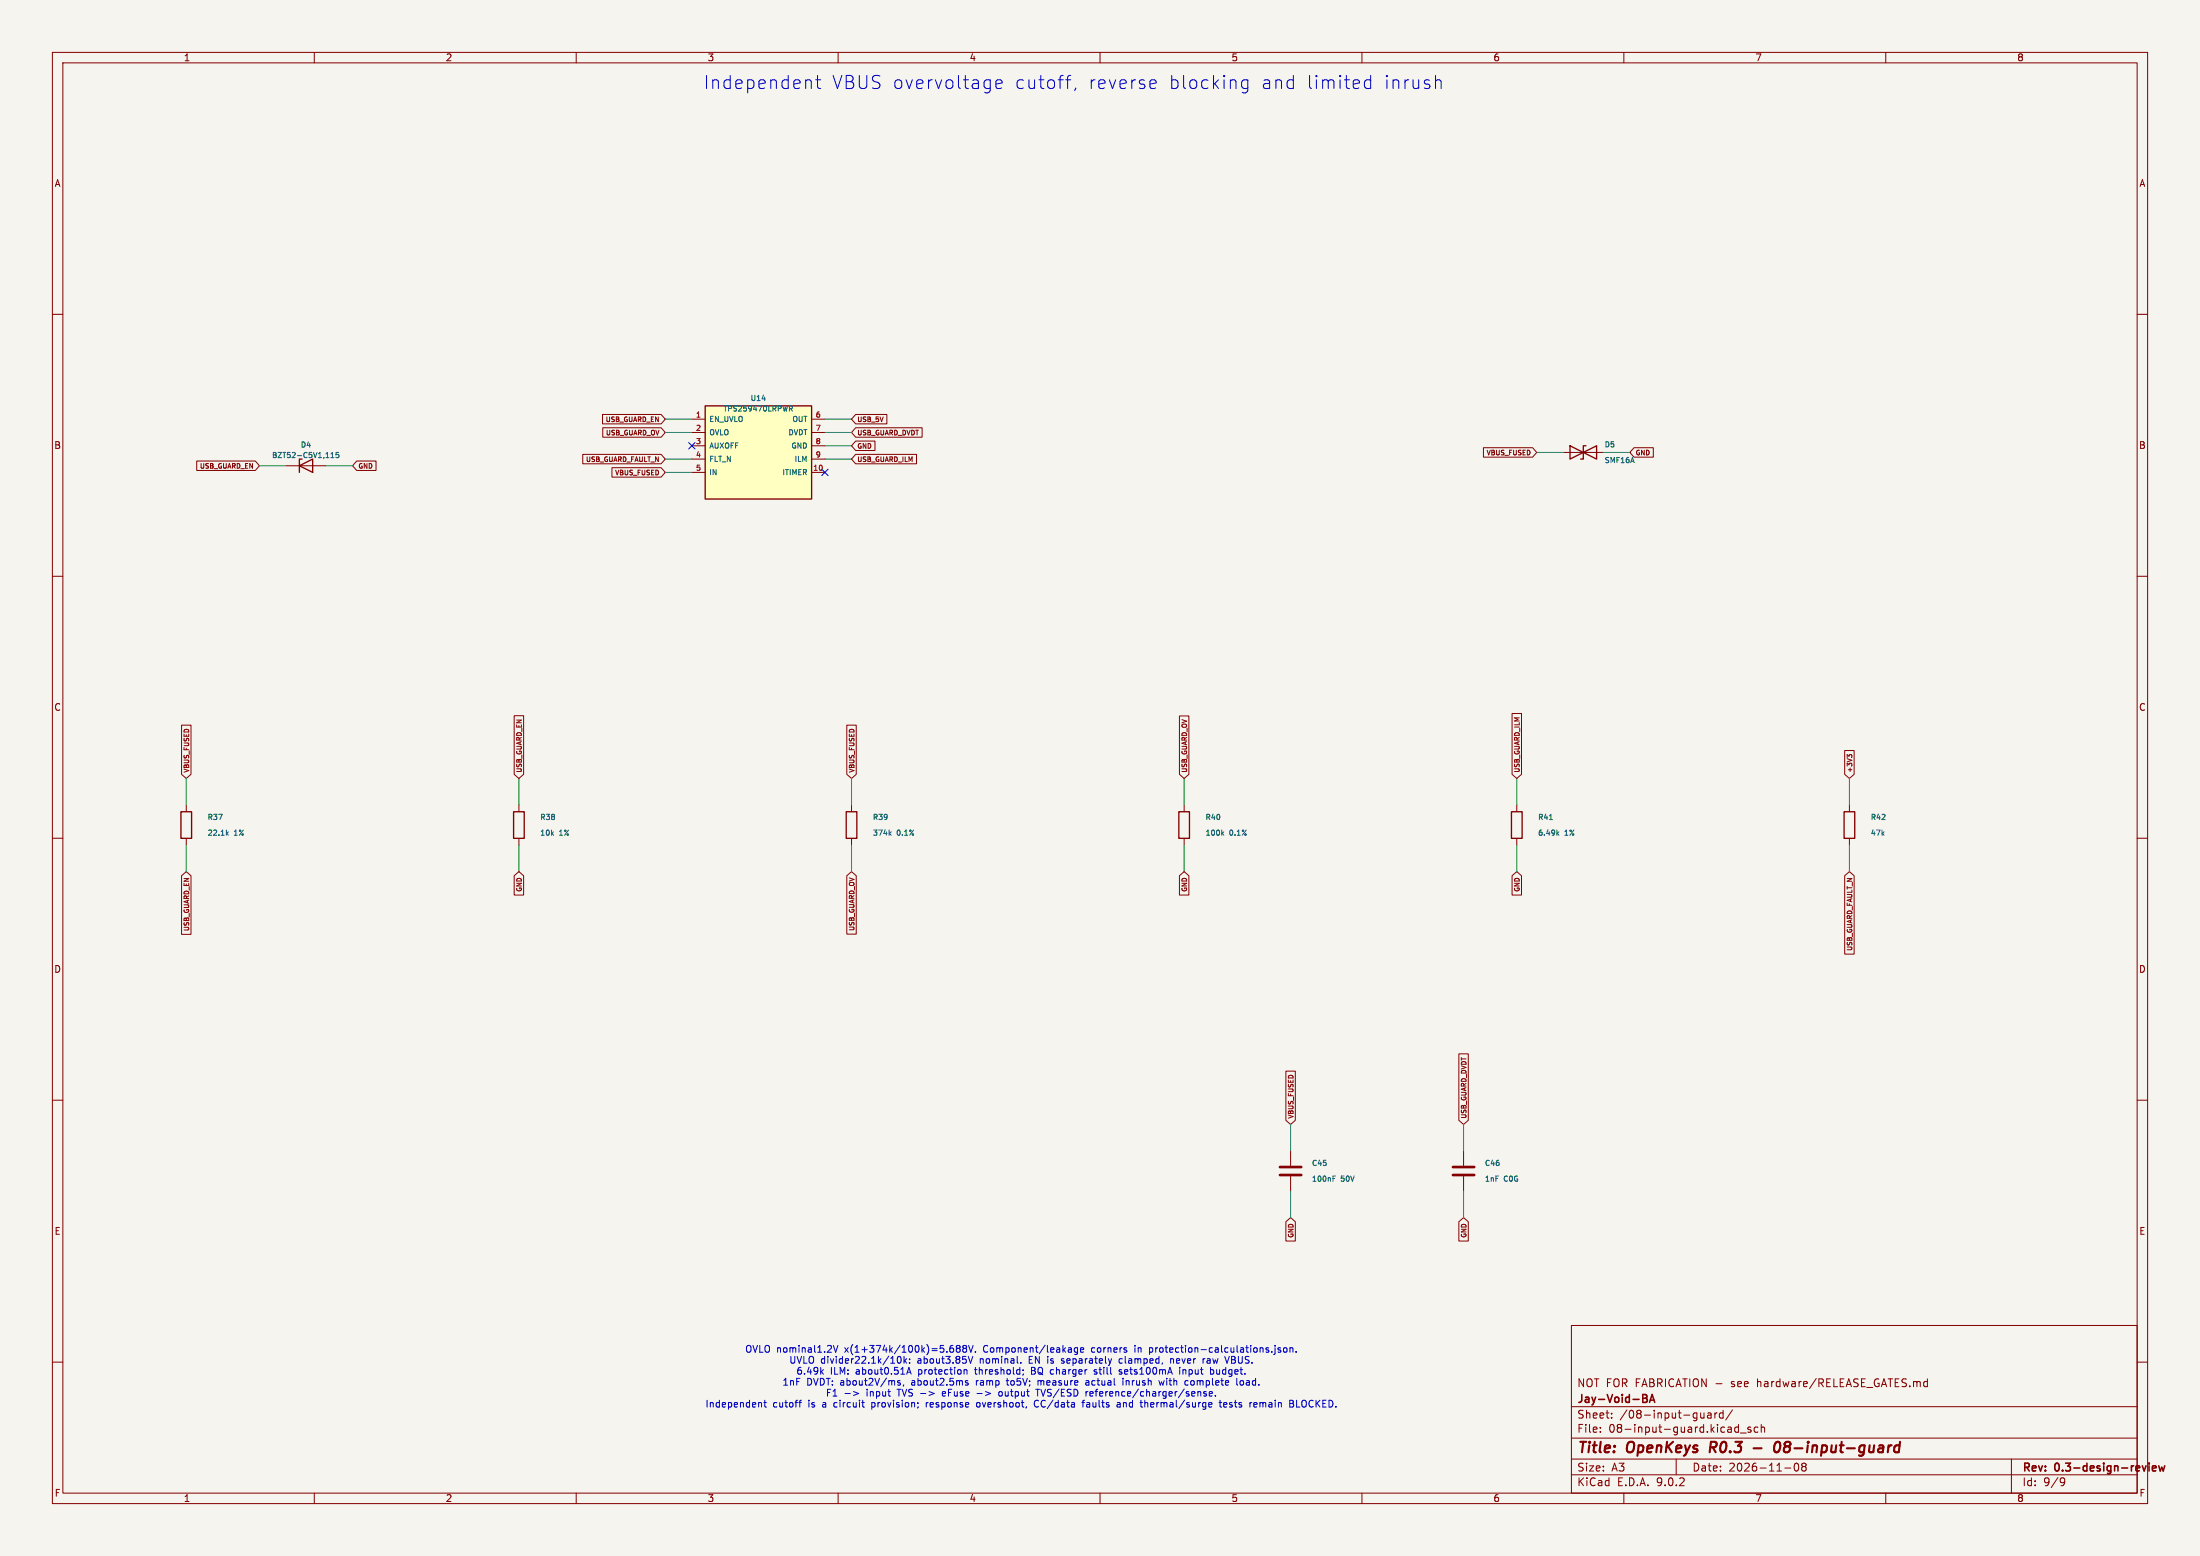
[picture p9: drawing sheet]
(kicad_sch
 (version 20250114)
 (generator "eeschema")
 (paper "A3")
 (title_block
  (title "OpenKeys R0.3 - 08-input-guard")
  (date "2026-11-08")
  (rev "0.3-design-review")
  (company "Jay-Void-BA")
  (comment 1 "NOT FOR FABRICATION - see hardware/RELEASE_GATES.md"))
 (lib_symbols
  (symbol "OpenKeys:TPS259470L"
   (pin_names
    (offset 0.7)) (in_bom yes) (on_board yes)
   (property "Reference" "U" (at 0 11.89 0) (effects (font (size 1.0 1.0))))
   (property "Value" "TPS259470L" (at 0 9.89 0) (effects (font (size 1.0 1.0))))
   (symbol "TPS259470L_0_1"
    (rectangle (start -10.16 8.89) (end 10.16 -8.89) (stroke (width 0.254) (type default)) (fill (type background))))
   (symbol "TPS259470L_1_1"
    (pin input line (at -12.7 6.35 0) (length 2.54) (name "EN_UVLO" (effects (font (size 1.0 1.0)))) (number "1" (effects (font (size 1.0 1.0)))))
    (pin input line (at -12.7 3.81 0) (length 2.54) (name "OVLO" (effects (font (size 1.0 1.0)))) (number "2" (effects (font (size 1.0 1.0)))))
    (pin open_collector line (at -12.7 1.27 0) (length 2.54) (name "AUXOFF" (effects (font (size 1.0 1.0)))) (number "3" (effects (font (size 1.0 1.0)))))
    (pin open_collector line (at -12.7 -1.27 0) (length 2.54) (name "FLT_N" (effects (font (size 1.0 1.0)))) (number "4" (effects (font (size 1.0 1.0)))))
    (pin power_in line (at -12.7 -3.81 0) (length 2.54) (name "IN" (effects (font (size 1.0 1.0)))) (number "5" (effects (font (size 1.0 1.0)))))
    (pin power_out line (at 12.7 6.35 180) (length 2.54) (name "OUT" (effects (font (size 1.0 1.0)))) (number "6" (effects (font (size 1.0 1.0)))))
    (pin passive line (at 12.7 3.81 180) (length 2.54) (name "DVDT" (effects (font (size 1.0 1.0)))) (number "7" (effects (font (size 1.0 1.0)))))
    (pin power_in line (at 12.7 1.27 180) (length 2.54) (name "GND" (effects (font (size 1.0 1.0)))) (number "8" (effects (font (size 1.0 1.0)))))
    (pin passive line (at 12.7 -1.27 180) (length 2.54) (name "ILM" (effects (font (size 1.0 1.0)))) (number "9" (effects (font (size 1.0 1.0)))))
    (pin passive line (at 12.7 -3.81 180) (length 2.54) (name "ITIMER" (effects (font (size 1.0 1.0)))) (number "10" (effects (font (size 1.0 1.0)))))))
  (symbol "OpenKeys:R"
   (pin_numbers (hide yes))
   (pin_names
    (offset 0)) (exclude_from_sim no) (in_bom yes) (on_board yes)
   (property "Reference" "R" (at 2.032 0 90) (effects (font (size 1.27 1.27))))
   (property "Value" "R" (at 0 0 90) (effects (font (size 1.27 1.27))))
   (property "Footprint" "" (at -1.778 0 90) (effects (font (size 1.27 1.27)) (hide yes)))
   (property "Datasheet" "~" (at 0 0 0) (effects (font (size 1.27 1.27)) (hide yes)))
   (property "Description" "Resistor" (at 0 0 0) (effects (font (size 1.27 1.27)) (hide yes)))
   (symbol "R_0_1"
    (rectangle (start -1.016 -2.54) (end 1.016 2.54) (stroke (width 0.254) (type default)) (fill (type none))))
   (symbol "R_1_1"
    (pin passive line (at 0 3.81 270) (length 1.27) (name "~" (effects (font (size 1.27 1.27)))) (number "1" (effects (font (size 1.27 1.27)))))
    (pin passive line (at 0 -3.81 90) (length 1.27) (name "~" (effects (font (size 1.27 1.27)))) (number "2" (effects (font (size 1.27 1.27))))))
   (embedded_fonts no))
  (symbol "OpenKeys:D_Zener"
   (pin_numbers (hide yes))
   (pin_names
    (offset 1.016) (hide yes)) (exclude_from_sim no) (in_bom yes) (on_board yes)
   (property "Reference" "D" (at 0 2.54 0) (effects (font (size 1.27 1.27))))
   (property "Value" "D_Zener" (at 0 -2.54 0) (effects (font (size 1.27 1.27))))
   (property "Footprint" "" (at 0 0 0) (effects (font (size 1.27 1.27)) (hide yes)))
   (property "Datasheet" "~" (at 0 0 0) (effects (font (size 1.27 1.27)) (hide yes)))
   (property "Description" "Zener diode" (at 0 0 0) (effects (font (size 1.27 1.27)) (hide yes)))
   (symbol "D_Zener_0_1"
    (polyline (pts (xy -1.27 -1.27) (xy -1.27 1.27) (xy -0.762 1.27)) (stroke (width 0.254) (type default)) (fill (type none)))
    (polyline (pts (xy 1.27 0) (xy -1.27 0)) (stroke (width 0) (type default)) (fill (type none)))
    (polyline (pts (xy 1.27 -1.27) (xy 1.27 1.27) (xy -1.27 0) (xy 1.27 -1.27)) (stroke (width 0.254) (type default)) (fill (type none))))
   (symbol "D_Zener_1_1"
    (pin passive line (at -3.81 0 0) (length 2.54) (name "K" (effects (font (size 1.27 1.27)))) (number "1" (effects (font (size 1.27 1.27)))))
    (pin passive line (at 3.81 0 180) (length 2.54) (name "A" (effects (font (size 1.27 1.27)))) (number "2" (effects (font (size 1.27 1.27))))))
   (embedded_fonts no))
  (symbol "OpenKeys:D_TVS"
   (pin_numbers (hide yes))
   (pin_names
    (offset 1.016) (hide yes)) (exclude_from_sim no) (in_bom yes) (on_board yes)
   (property "Reference" "D" (at 0 2.54 0) (effects (font (size 1.27 1.27))))
   (property "Value" "D_TVS" (at 0 -2.54 0) (effects (font (size 1.27 1.27))))
   (property "Footprint" "" (at 0 0 0) (effects (font (size 1.27 1.27)) (hide yes)))
   (property "Datasheet" "~" (at 0 0 0) (effects (font (size 1.27 1.27)) (hide yes)))
   (property "Description" "Bidirectional transient-voltage-suppression diode" (at 0 0 0) (effects (font (size 1.27 1.27)) (hide yes)))
   (symbol "D_TVS_0_1"
    (polyline (pts (xy -2.54 1.27) (xy -2.54 -1.27) (xy 2.54 1.27) (xy 2.54 -1.27) (xy -2.54 1.27)) (stroke (width 0.254) (type default)) (fill (type none)))
    (polyline (pts (xy 0.508 1.27) (xy 0 1.27) (xy 0 -1.27) (xy -0.508 -1.27)) (stroke (width 0.254) (type default)) (fill (type none)))
    (polyline (pts (xy 1.27 0) (xy -1.27 0)) (stroke (width 0) (type default)) (fill (type none))))
   (symbol "D_TVS_1_1"
    (pin passive line (at -3.81 0 0) (length 2.54) (name "A1" (effects (font (size 1.27 1.27)))) (number "1" (effects (font (size 1.27 1.27)))))
    (pin passive line (at 3.81 0 180) (length 2.54) (name "A2" (effects (font (size 1.27 1.27)))) (number "2" (effects (font (size 1.27 1.27))))))
   (embedded_fonts no))
  (symbol "OpenKeys:C"
   (pin_numbers (hide yes))
   (pin_names
    (offset 0.254)) (exclude_from_sim no) (in_bom yes) (on_board yes)
   (property "Reference" "C" (at 0.635 2.54 0) (effects (font (size 1.27 1.27)) (justify left)))
   (property "Value" "C" (at 0.635 -2.54 0) (effects (font (size 1.27 1.27)) (justify left)))
   (property "Footprint" "" (at 0.9652 -3.81 0) (effects (font (size 1.27 1.27)) (hide yes)))
   (property "Datasheet" "~" (at 0 0 0) (effects (font (size 1.27 1.27)) (hide yes)))
   (property "Description" "Unpolarized capacitor" (at 0 0 0) (effects (font (size 1.27 1.27)) (hide yes)))
   (symbol "C_0_1"
    (polyline (pts (xy -2.032 0.762) (xy 2.032 0.762)) (stroke (width 0.508) (type default)) (fill (type none)))
    (polyline (pts (xy -2.032 -0.762) (xy 2.032 -0.762)) (stroke (width 0.508) (type default)) (fill (type none))))
   (symbol "C_1_1"
    (pin passive line (at 0 3.81 270) (length 2.794) (name "~" (effects (font (size 1.27 1.27)))) (number "1" (effects (font (size 1.27 1.27)))))
    (pin passive line (at 0 -3.81 90) (length 2.794) (name "~" (effects (font (size 1.27 1.27)))) (number "2" (effects (font (size 1.27 1.27))))))
   (embedded_fonts no)))
 (text "Independent VBUS overvoltage cutoff, reverse blocking and limited inrush" (at 205 16 0) (effects (font (size 2.5 2.5))))
 (wire (pts (xy 132.08 80.01) (xy 127.0 80.01)) (stroke (width 0) (type default)))
 (global_label "USB_GUARD_EN"
  (shape input) (at 127.0 80.01 180) (effects (font (size 0.9 0.9)) (justify right))
  (property "Intersheetrefs" "${INTERSHEET_REFS}" (at 127.0 80.01 180) (effects (font (size 0.8 0.8)) (hide yes))))
 (wire (pts (xy 132.08 82.55) (xy 127.0 82.55)) (stroke (width 0) (type default)))
 (global_label "USB_GUARD_OV"
  (shape input) (at 127.0 82.55 180) (effects (font (size 0.9 0.9)) (justify right))
  (property "Intersheetrefs" "${INTERSHEET_REFS}" (at 127.0 82.55 180) (effects (font (size 0.8 0.8)) (hide yes))))
 (no_connect (at 132.08 85.09))
 (wire (pts (xy 132.08 87.63) (xy 127.0 87.63)) (stroke (width 0) (type default)))
 (global_label "USB_GUARD_FAULT_N"
  (shape input) (at 127.0 87.63 180) (effects (font (size 0.9 0.9)) (justify right))
  (property "Intersheetrefs" "${INTERSHEET_REFS}" (at 127.0 87.63 180) (effects (font (size 0.8 0.8)) (hide yes))))
 (wire (pts (xy 132.08 90.17) (xy 127.0 90.17)) (stroke (width 0) (type default)))
 (global_label "VBUS_FUSED"
  (shape input) (at 127.0 90.17 180) (effects (font (size 0.9 0.9)) (justify right))
  (property "Intersheetrefs" "${INTERSHEET_REFS}" (at 127.0 90.17 180) (effects (font (size 0.8 0.8)) (hide yes))))
 (wire (pts (xy 157.48 80.01) (xy 162.56 80.01)) (stroke (width 0) (type default)))
 (global_label "USB_5V"
  (shape input) (at 162.56 80.01 0) (effects (font (size 0.9 0.9)) (justify left))
  (property "Intersheetrefs" "${INTERSHEET_REFS}" (at 162.56 80.01 0) (effects (font (size 0.8 0.8)) (hide yes))))
 (wire (pts (xy 157.48 82.55) (xy 162.56 82.55)) (stroke (width 0) (type default)))
 (global_label "USB_GUARD_DVDT"
  (shape input) (at 162.56 82.55 0) (effects (font (size 0.9 0.9)) (justify left))
  (property "Intersheetrefs" "${INTERSHEET_REFS}" (at 162.56 82.55 0) (effects (font (size 0.8 0.8)) (hide yes))))
 (wire (pts (xy 157.48 85.09) (xy 162.56 85.09)) (stroke (width 0) (type default)))
 (global_label "GND"
  (shape input) (at 162.56 85.09 0) (effects (font (size 0.9 0.9)) (justify left))
  (property "Intersheetrefs" "${INTERSHEET_REFS}" (at 162.56 85.09 0) (effects (font (size 0.8 0.8)) (hide yes))))
 (wire (pts (xy 157.48 87.63) (xy 162.56 87.63)) (stroke (width 0) (type default)))
 (global_label "USB_GUARD_ILM"
  (shape input) (at 162.56 87.63 0) (effects (font (size 0.9 0.9)) (justify left))
  (property "Intersheetrefs" "${INTERSHEET_REFS}" (at 162.56 87.63 0) (effects (font (size 0.8 0.8)) (hide yes))))
 (no_connect (at 157.48 90.17))
 (symbol
  (lib_id "OpenKeys:TPS259470L") (at 144.78 86.36 0) (unit 1) (in_bom yes) (on_board yes) (dnp no)
  (property "Reference" "U14" (at 144.78 76.01 0) (effects (font (size 1 1))))
  (property "Value" "TPS259470LRPWR" (at 144.78 78.01 0) (effects (font (size 1 1))))
  (property "Footprint" "OpenKeys:TPS25947_RPW0010A" (at 144.78 86.36 0) (effects (font (size 1 1)) (hide yes)))
  (property "Datasheet" "" (at 144.78 86.36 0) (effects (font (size 1 1)) (hide yes))) (pin "1") (pin "2") (pin "3") (pin "4") (pin "5") (pin "6") (pin "7") (pin "8") (pin "9") (pin "10"))
 (wire (pts (xy 35.56 153.67) (xy 35.56 148.59)) (stroke (width 0) (type default)))
 (global_label "VBUS_FUSED"
  (shape input) (at 35.56 148.59 90) (effects (font (size 0.9 0.9)) (justify left))
  (property "Intersheetrefs" "${INTERSHEET_REFS}" (at 35.56 148.59 90) (effects (font (size 0.8 0.8)) (hide yes))))
 (wire (pts (xy 35.56 161.29) (xy 35.56 166.37)) (stroke (width 0) (type default)))
 (global_label "USB_GUARD_EN"
  (shape input) (at 35.56 166.37 270) (effects (font (size 0.9 0.9)) (justify right))
  (property "Intersheetrefs" "${INTERSHEET_REFS}" (at 35.56 166.37 270) (effects (font (size 0.8 0.8)) (hide yes))))
 (symbol
  (lib_id "OpenKeys:R") (at 35.56 157.48 0) (unit 1) (in_bom yes) (on_board yes) (dnp no)
  (property "Reference" "R37" (at 39.56 155.98 0) (effects (font (size 1 1)) (justify left)))
  (property "Value" "22.1k 1%" (at 39.56 158.98 0) (effects (font (size 1 1)) (justify left)))
  (property "Footprint" "Resistor_SMD:R_0603_1608Metric" (at 39.56 157.48 0) (effects (font (size 1 1)) (hide yes)))
  (property "Datasheet" "~" (at 39.56 157.48 0) (effects (font (size 1 1)) (hide yes))) (pin "1") (pin "2"))
 (wire (pts (xy 99.06 153.67) (xy 99.06 148.59)) (stroke (width 0) (type default)))
 (global_label "USB_GUARD_EN"
  (shape input) (at 99.06 148.59 90) (effects (font (size 0.9 0.9)) (justify left))
  (property "Intersheetrefs" "${INTERSHEET_REFS}" (at 99.06 148.59 90) (effects (font (size 0.8 0.8)) (hide yes))))
 (wire (pts (xy 99.06 161.29) (xy 99.06 166.37)) (stroke (width 0) (type default)))
 (global_label "GND"
  (shape input) (at 99.06 166.37 270) (effects (font (size 0.9 0.9)) (justify right))
  (property "Intersheetrefs" "${INTERSHEET_REFS}" (at 99.06 166.37 270) (effects (font (size 0.8 0.8)) (hide yes))))
 (symbol
  (lib_id "OpenKeys:R") (at 99.06 157.48 0) (unit 1) (in_bom yes) (on_board yes) (dnp no)
  (property "Reference" "R38" (at 103.06 155.98 0) (effects (font (size 1 1)) (justify left)))
  (property "Value" "10k 1%" (at 103.06 158.98 0) (effects (font (size 1 1)) (justify left)))
  (property "Footprint" "Resistor_SMD:R_0603_1608Metric" (at 103.06 157.48 0) (effects (font (size 1 1)) (hide yes)))
  (property "Datasheet" "~" (at 103.06 157.48 0) (effects (font (size 1 1)) (hide yes))) (pin "1") (pin "2"))
 (wire (pts (xy 162.56 153.67) (xy 162.56 148.59)) (stroke (width 0) (type default)))
 (global_label "VBUS_FUSED"
  (shape input) (at 162.56 148.59 90) (effects (font (size 0.9 0.9)) (justify left))
  (property "Intersheetrefs" "${INTERSHEET_REFS}" (at 162.56 148.59 90) (effects (font (size 0.8 0.8)) (hide yes))))
 (wire (pts (xy 162.56 161.29) (xy 162.56 166.37)) (stroke (width 0) (type default)))
 (global_label "USB_GUARD_OV"
  (shape input) (at 162.56 166.37 270) (effects (font (size 0.9 0.9)) (justify right))
  (property "Intersheetrefs" "${INTERSHEET_REFS}" (at 162.56 166.37 270) (effects (font (size 0.8 0.8)) (hide yes))))
 (symbol
  (lib_id "OpenKeys:R") (at 162.56 157.48 0) (unit 1) (in_bom yes) (on_board yes) (dnp no)
  (property "Reference" "R39" (at 166.56 155.98 0) (effects (font (size 1 1)) (justify left)))
  (property "Value" "374k 0.1%" (at 166.56 158.98 0) (effects (font (size 1 1)) (justify left)))
  (property "Footprint" "Resistor_SMD:R_0603_1608Metric" (at 166.56 157.48 0) (effects (font (size 1 1)) (hide yes)))
  (property "Datasheet" "~" (at 166.56 157.48 0) (effects (font (size 1 1)) (hide yes))) (pin "1") (pin "2"))
 (wire (pts (xy 226.06 153.67) (xy 226.06 148.59)) (stroke (width 0) (type default)))
 (global_label "USB_GUARD_OV"
  (shape input) (at 226.06 148.59 90) (effects (font (size 0.9 0.9)) (justify left))
  (property "Intersheetrefs" "${INTERSHEET_REFS}" (at 226.06 148.59 90) (effects (font (size 0.8 0.8)) (hide yes))))
 (wire (pts (xy 226.06 161.29) (xy 226.06 166.37)) (stroke (width 0) (type default)))
 (global_label "GND"
  (shape input) (at 226.06 166.37 270) (effects (font (size 0.9 0.9)) (justify right))
  (property "Intersheetrefs" "${INTERSHEET_REFS}" (at 226.06 166.37 270) (effects (font (size 0.8 0.8)) (hide yes))))
 (symbol
  (lib_id "OpenKeys:R") (at 226.06 157.48 0) (unit 1) (in_bom yes) (on_board yes) (dnp no)
  (property "Reference" "R40" (at 230.06 155.98 0) (effects (font (size 1 1)) (justify left)))
  (property "Value" "100k 0.1%" (at 230.06 158.98 0) (effects (font (size 1 1)) (justify left)))
  (property "Footprint" "Resistor_SMD:R_0603_1608Metric" (at 230.06 157.48 0) (effects (font (size 1 1)) (hide yes)))
  (property "Datasheet" "~" (at 230.06 157.48 0) (effects (font (size 1 1)) (hide yes))) (pin "1") (pin "2"))
 (wire (pts (xy 289.56 153.67) (xy 289.56 148.59)) (stroke (width 0) (type default)))
 (global_label "USB_GUARD_ILM"
  (shape input) (at 289.56 148.59 90) (effects (font (size 0.9 0.9)) (justify left))
  (property "Intersheetrefs" "${INTERSHEET_REFS}" (at 289.56 148.59 90) (effects (font (size 0.8 0.8)) (hide yes))))
 (wire (pts (xy 289.56 161.29) (xy 289.56 166.37)) (stroke (width 0) (type default)))
 (global_label "GND"
  (shape input) (at 289.56 166.37 270) (effects (font (size 0.9 0.9)) (justify right))
  (property "Intersheetrefs" "${INTERSHEET_REFS}" (at 289.56 166.37 270) (effects (font (size 0.8 0.8)) (hide yes))))
 (symbol
  (lib_id "OpenKeys:R") (at 289.56 157.48 0) (unit 1) (in_bom yes) (on_board yes) (dnp no)
  (property "Reference" "R41" (at 293.56 155.98 0) (effects (font (size 1 1)) (justify left)))
  (property "Value" "6.49k 1%" (at 293.56 158.98 0) (effects (font (size 1 1)) (justify left)))
  (property "Footprint" "Resistor_SMD:R_0603_1608Metric" (at 293.56 157.48 0) (effects (font (size 1 1)) (hide yes)))
  (property "Datasheet" "~" (at 293.56 157.48 0) (effects (font (size 1 1)) (hide yes))) (pin "1") (pin "2"))
 (wire (pts (xy 353.06 153.67) (xy 353.06 148.59)) (stroke (width 0) (type default)))
 (global_label "+3V3"
  (shape input) (at 353.06 148.59 90) (effects (font (size 0.9 0.9)) (justify left))
  (property "Intersheetrefs" "${INTERSHEET_REFS}" (at 353.06 148.59 90) (effects (font (size 0.8 0.8)) (hide yes))))
 (wire (pts (xy 353.06 161.29) (xy 353.06 166.37)) (stroke (width 0) (type default)))
 (global_label "USB_GUARD_FAULT_N"
  (shape input) (at 353.06 166.37 270) (effects (font (size 0.9 0.9)) (justify right))
  (property "Intersheetrefs" "${INTERSHEET_REFS}" (at 353.06 166.37 270) (effects (font (size 0.8 0.8)) (hide yes))))
 (symbol
  (lib_id "OpenKeys:R") (at 353.06 157.48 0) (unit 1) (in_bom yes) (on_board yes) (dnp no)
  (property "Reference" "R42" (at 357.06 155.98 0) (effects (font (size 1 1)) (justify left)))
  (property "Value" "47k" (at 357.06 158.98 0) (effects (font (size 1 1)) (justify left)))
  (property "Footprint" "Resistor_SMD:R_0603_1608Metric" (at 357.06 157.48 0) (effects (font (size 1 1)) (hide yes)))
  (property "Datasheet" "~" (at 357.06 157.48 0) (effects (font (size 1 1)) (hide yes))) (pin "1") (pin "2"))
 (wire (pts (xy 54.61 88.9) (xy 49.53 88.9)) (stroke (width 0) (type default)))
 (global_label "USB_GUARD_EN"
  (shape input) (at 49.53 88.9 180) (effects (font (size 0.9 0.9)) (justify right))
  (property "Intersheetrefs" "${INTERSHEET_REFS}" (at 49.53 88.9 180) (effects (font (size 0.8 0.8)) (hide yes))))
 (wire (pts (xy 62.23 88.9) (xy 67.31 88.9)) (stroke (width 0) (type default)))
 (global_label "GND"
  (shape input) (at 67.31 88.9 0) (effects (font (size 0.9 0.9)) (justify left))
  (property "Intersheetrefs" "${INTERSHEET_REFS}" (at 67.31 88.9 0) (effects (font (size 0.8 0.8)) (hide yes))))
 (symbol
  (lib_id "OpenKeys:D_Zener") (at 58.42 88.9 0) (unit 1) (in_bom yes) (on_board yes) (dnp no)
  (property "Reference" "D4" (at 58.42 84.9 0) (effects (font (size 1 1))))
  (property "Value" "BZT52-C5V1,115" (at 58.42 86.9 0) (effects (font (size 1 1))))
  (property "Footprint" "Diode_SMD:D_SOD-123" (at 58.42 88.9 0) (effects (font (size 1 1)) (hide yes)))
  (property "Datasheet" "~" (at 58.42 88.9 0) (effects (font (size 1 1)) (hide yes))) (pin "1") (pin "2"))
 (wire (pts (xy 298.45 86.36) (xy 293.37 86.36)) (stroke (width 0) (type default)))
 (global_label "VBUS_FUSED"
  (shape input) (at 293.37 86.36 180) (effects (font (size 0.9 0.9)) (justify right))
  (property "Intersheetrefs" "${INTERSHEET_REFS}" (at 293.37 86.36 180) (effects (font (size 0.8 0.8)) (hide yes))))
 (wire (pts (xy 306.07 86.36) (xy 311.15 86.36)) (stroke (width 0) (type default)))
 (global_label "GND"
  (shape input) (at 311.15 86.36 0) (effects (font (size 0.9 0.9)) (justify left))
  (property "Intersheetrefs" "${INTERSHEET_REFS}" (at 311.15 86.36 0) (effects (font (size 0.8 0.8)) (hide yes))))
 (symbol
  (lib_id "OpenKeys:D_TVS") (at 302.26 86.36 0) (unit 1) (in_bom yes) (on_board yes) (dnp no)
  (property "Reference" "D5" (at 306.26 84.86 0) (effects (font (size 1 1)) (justify left)))
  (property "Value" "SMF16A" (at 306.26 87.86 0) (effects (font (size 1 1)) (justify left)))
  (property "Footprint" "Diode_SMD:D_SOD-123F" (at 306.26 86.36 0) (effects (font (size 1 1)) (hide yes)))
  (property "Datasheet" "~" (at 306.26 86.36 0) (effects (font (size 1 1)) (hide yes))) (pin "1") (pin "2"))
 (wire (pts (xy 246.38 219.71) (xy 246.38 214.63)) (stroke (width 0) (type default)))
 (global_label "VBUS_FUSED"
  (shape input) (at 246.38 214.63 90) (effects (font (size 0.9 0.9)) (justify left))
  (property "Intersheetrefs" "${INTERSHEET_REFS}" (at 246.38 214.63 90) (effects (font (size 0.8 0.8)) (hide yes))))
 (wire (pts (xy 246.38 227.33) (xy 246.38 232.41)) (stroke (width 0) (type default)))
 (global_label "GND"
  (shape input) (at 246.38 232.41 270) (effects (font (size 0.9 0.9)) (justify right))
  (property "Intersheetrefs" "${INTERSHEET_REFS}" (at 246.38 232.41 270) (effects (font (size 0.8 0.8)) (hide yes))))
 (symbol
  (lib_id "OpenKeys:C") (at 246.38 223.52 0) (unit 1) (in_bom yes) (on_board yes) (dnp no)
  (property "Reference" "C45" (at 250.38 222.02 0) (effects (font (size 1 1)) (justify left)))
  (property "Value" "100nF 50V" (at 250.38 225.02 0) (effects (font (size 1 1)) (justify left)))
  (property "Footprint" "Capacitor_SMD:C_0603_1608Metric" (at 250.38 223.52 0) (effects (font (size 1 1)) (hide yes)))
  (property "Datasheet" "~" (at 250.38 223.52 0) (effects (font (size 1 1)) (hide yes))) (pin "1") (pin "2"))
 (wire (pts (xy 279.4 219.71) (xy 279.4 214.63)) (stroke (width 0) (type default)))
 (global_label "USB_GUARD_DVDT"
  (shape input) (at 279.4 214.63 90) (effects (font (size 0.9 0.9)) (justify left))
  (property "Intersheetrefs" "${INTERSHEET_REFS}" (at 279.4 214.63 90) (effects (font (size 0.8 0.8)) (hide yes))))
 (wire (pts (xy 279.4 227.33) (xy 279.4 232.41)) (stroke (width 0) (type default)))
 (global_label "GND"
  (shape input) (at 279.4 232.41 270) (effects (font (size 0.9 0.9)) (justify right))
  (property "Intersheetrefs" "${INTERSHEET_REFS}" (at 279.4 232.41 270) (effects (font (size 0.8 0.8)) (hide yes))))
 (symbol
  (lib_id "OpenKeys:C") (at 279.4 223.52 0) (unit 1) (in_bom yes) (on_board yes) (dnp no)
  (property "Reference" "C46" (at 283.4 222.02 0) (effects (font (size 1 1)) (justify left)))
  (property "Value" "1nF C0G" (at 283.4 225.02 0) (effects (font (size 1 1)) (justify left)))
  (property "Footprint" "Capacitor_SMD:C_0603_1608Metric" (at 283.4 223.52 0) (effects (font (size 1 1)) (hide yes)))
  (property "Datasheet" "~" (at 283.4 223.52 0) (effects (font (size 1 1)) (hide yes))) (pin "1") (pin "2"))
 (text "OVLO nominal1.2V x(1+374k/100k)=5.688V. Component/leakage corners in protection-calculations.json.\nUVLO divider22.1k/10k: about3.85V nominal. EN is separately clamped, never raw VBUS.\n6.49k ILM: about0.51A protection threshold; BQ charger still sets100mA input budget.\n1nF DVDT: about2V/ms, about2.5ms ramp to5V; measure actual inrush with complete load.\nF1 -> input TVS -> eFuse -> output TVS/ESD reference/charger/sense.\nIndependent cutoff is a circuit provision; response overshoot, CC/data faults and thermal/surge tests remain BLOCKED." (at 195 263 0) (effects (font (size 1.3 1.3)))))
